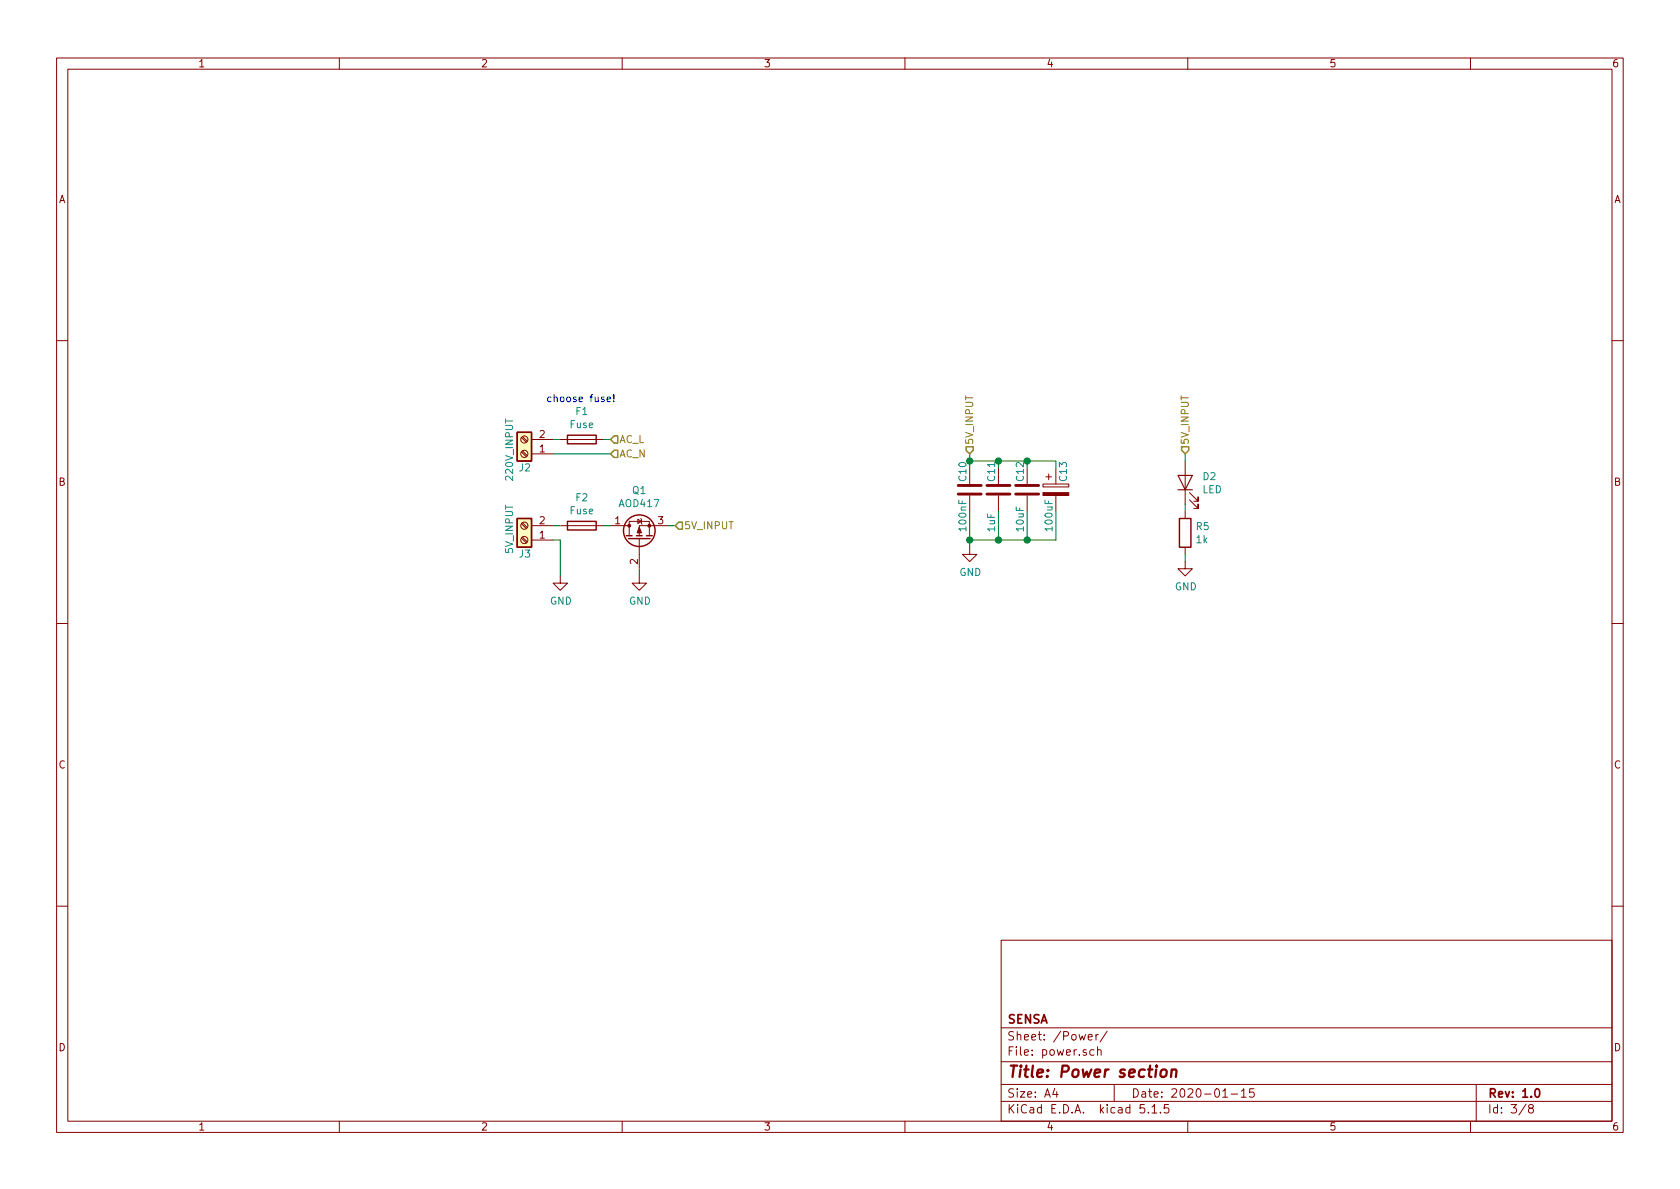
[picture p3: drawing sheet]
<svg xmlns="http://www.w3.org/2000/svg" width="297mm" height="210mm" viewBox="0 0 297 210" stroke-linecap="round" stroke-linejoin="round" font-family="sans-serif">
<g fill="none" stroke="#840000" stroke-width=".18">
<path d="M10 10.3h277v189.9h-277zM12 12.2h273v186.1h-273zM60 10.3v1.9M110 10.3v1.9M160 10.3v1.9M210 10.3v1.9M260 10.3v1.9M10 60.2h2M92.2 77.4l.9 .8M92.2 79.9l.9 .9M92.4 77.2l.8 .8M92.4 79.8l.8 .8"/>
<path d="M94 77.7h3.8M99.1 77.7h7.6M285 60.2h2M92.2 92.6l.9 .9M92.2 95.2l.9 .8M92.4 92.5l.8 .8M92.4 95l.8 .8M94 80.3h3.8M94 93h3.8M94 95.5h3.8M99.1 93h7.6M107.9 93h3.4"/>
<path d="M111.3 94.7v-2.5h3.5v2.5M112.8 91.8l.6 .4-.6 .4zM113 95.2v5.4M113.3 91.7l.1 .1v.8l.1 .1M118.1 93h-5.1v1.7M171.4 96.8v1.2h1.3l-1.3 1.3-1.2-1.3h1.2M171.4 82.8v2.8M171.4 87.6v2.8M176.5 82.8v2.8M176.5 87.6v2.8M181.6 82.8v2.8M181.6 87.6v2.8"/>
<path d="M184.4 85.6h4.6v.5h-4.6zM184.9 84.3h1M185.4 83.8v1M186.7 82.8v2.8M186.7 87.6v2.8M209.5 99.3v1.3h1.3l-1.3 1.2-1.2-1.2h1.2M209.5 81.5v7.6M209.5 90.4v1.3M209.5 96.8v1.2M210.3 88.4l1.5 1.5v-.8v.8h-.7M210.3 87.1l1.5 1.5v-.7v.7h-.7M10 110.3h2"/>
<path d="M99.1 101.8v1.3h1.2l-1.2 1.3-1.3-1.3h1.3M113 101.8v1.3h1.3l-1.3 1.3-1.2-1.3h1.2M285 110.3h2M10 160.2h2M177 166.3h108v32h-108zM285 160.2h2M60 198.3v1.9M110 198.3v1.9M160 198.3v1.9M177 194.8h108M177 191.8h108M177 187.8h108"/>
<path d="M177 181.8h108M186.5 192.5l-.4 1h1M186.8 193v1M192.4 183.4l.7-.1v-.3l-.5-.1-.2 .2 .1 .7h.6M193.4 185.7l-.4-.1-.3 .3 .1 .6 .2 .1 .4-.1M193.8 182.9v1M194.1 185.7l.2-.1 .3 .1 .1 .9M194.1 185.1v1.5M194.2 182.9l-.4 .2v.1M195.8 182.3l-1.3 2M197 191.8v3M202.3 195.3h-.7l-.1 .7 .3-.1 .5 .1 .1 .2-.1 .5-.2 .1-.6-.1"/>
<path d="M203 196.7v.1M203.7 195.8l.4-.5v1.5M203.7 196.8h.8M205.2 196.7v.1M206.6 195.3h-.7l-.1 .7 .2-.1 .6 .1 .1 .2-.1 .5-.2 .1-.6-.1M210 198.3v1.9M216.2 194h.8M217.7 193.5h1.1M219.5 193l.4-.5v1.5M219.5 194h.8M221.7 192.5h-.7l-.1 .7 .2-.1 .5 .1 .2 .2-.1 .5-.2 .1-.6-.1M260 198.3v1.9"/>
<path d="M261 191.8v6.5M269.8 195.2l-1.2 2M270.6 196l-.3-.2v-.2l.3-.3h.2l.3 .3-.1 .2-.6 .2a.48 .48 0 0 0-.1 .7l.3 .1 .4-.1a.48 .48 0 0 0-.2-.7"/>
<circle cx="92.7" cy="77.7" r=".63"/>
<circle cx="92.7" cy="80.3" r=".63"/>
<circle cx="92.7" cy="95.5" r=".63"/>
<circle cx="92.7" cy="93" r=".63"/>
</g>
<path d="M271.5 192.7l.2-.2a.81 .81 0 0 1 .6 .6 .81 .81 0 0 1-.3 .8l-.1 .1a.79 .79 0 0 1-.4-1.3z" fill="none" stroke="#840000" stroke-width=".3"/>
<path d="M205.5 189.2a.54 .54 0 0 1 .8 .3l-.1 .6a.56 .56 0 0 1-.5 .4 .56 .56 0 0 1-.5-.4v-.6zM207.2 189.3a.52 .52 0 0 1 .8 .1l-.1 1M207.2 189.1l-.2 1.3" fill="none" stroke="#840000" stroke-width=".41"/>
<g fill="#ffffc2" stroke="#ffffc2" stroke-width=".18">
<path d="M91.4 76.4h2.6v5.1h-2.6z"/>
<path d="M91.4 91.7h2.6v5.1h-2.6z"/>
</g>
<g fill="none" stroke="#840000" stroke-width=".25">
<path d="M91.4 76.4h2.6v5.1h-2.6zM100.3 77h5.1v1.5h-5.1zM91.4 91.7h2.6v5.1h-2.6zM100.3 92.2h5.1v1.5h-5.1zM110.7 94.7h1.1M111.1 95.2h3.8M112.5 94.7h1M114.3 94.7h1M208.5 91.7h2.1v5.1h-2.1z"/>
<circle cx="113" cy="93.8" r="2.79"/>
</g>
<g fill="#840000" stroke="#840000" stroke-width=".18">
<path d="M113 93.2l.4 1h-.8z"/>
<path d="M184.4 87.1h4.6v.5h-4.6z"/>
<circle cx="114.8" cy="93" r=".25"/>
<circle cx="111.3" cy="93" r=".25"/>
</g>
<path d="M169.4 87.4h4.1M169.4 85.8h4.1M174.5 87.4h4.1M174.5 85.8h4.1M179.6 87.4h4M179.6 85.8h4" fill="none" stroke="#840000" stroke-width=".51"/>
<path d="M208.3 84.1h2.5l-1.3 2.5zM208.3 86.6h2.5" fill="none" stroke="#840000" stroke-width=".2"/>
<g fill="none" stroke="#008400" stroke-width=".18">
<path d="M97.8 77.7h1.3M106.7 77.7h1.2M97.8 93h1.3M97.8 95.5h1.3v6.3M97.8 80.3h10.1M106.7 93h1.2M118.1 93h1.3M171.4 80.3v1.2h15.3v1.3M171.4 90.4v6.4M176.5 90.4v5.1M181.6 90.4v5.1M186.7 90.4v5.1h-15.3"/>
<path d="M209.5 80.3v1.2M209.5 89.1v1.3M209.5 98v1.3M113 100.6v1.2"/>
</g>
<path d="M107.9 77.7l.7-.6h.6v1.3h-.6zM108.6 79.6h.6v1.3h-.6l-.7-.6zM170.8 79h1.3v.6l-.7 .7-.6-.7zM208.9 79h1.3v.6l-.7 .7-.6-.7zM119.4 93l.6-.7h.6v1.3h-.6z" fill="none" stroke="#848400" stroke-width=".25"/>
<path d="M107.3 70.6l.6-.1v-.2l-.4-.1-.2 .2 .1 .6h.5M108.5 70.9v.1M108.5 69.8v.8" fill="none" stroke="#0000c2" stroke-width=".18"/>
<g fill="#008400" stroke="#008400" stroke-width=".25">
<circle cx="176.5" cy="95.5" r=".51"/>
<circle cx="181.6" cy="95.5" r=".51"/>
<circle cx="171.5" cy="95.5" r=".51"/>
<circle cx="176.5" cy="81.5" r=".51"/>
<circle cx="181.6" cy="81.5" r=".51"/>
<circle cx="171.5" cy="81.5" r=".51"/>
</g>
<text font-size="2.8" fill="#840000" x="178" y="190.5">Title: Power section</text>
<g font-size="2.1" fill="#840000">
<text x="178" y="184">Sheet: /Power/</text>
<text x="178" y="181">SENSA</text>
<text x="178" y="186.7">File: power.sch</text>
<text x="178" y="196.9">KiCad E.D.A. kicad 5.1.5</text>
<text x="178" y="194.1">Size: A4</text>
<text x="200" y="194.1">Date: 2020-01-15</text>
<text x="263" y="194.1">Rev: 1.0</text>
<text x="263" y="196.9">Id: 3/8</text>
</g>
<g font-size="1.8" fill="#840000">
<text x="35" y="11.9">1</text>
<text x="85" y="11.9">2</text>
<text x="135" y="11.9">3</text>
<text x="185" y="11.9">4</text>
<text x="235" y="11.9">5</text>
<text x="285" y="11.9">6</text>
<text x="10.4" y="35.9">A</text>
<text x="285.4" y="35.9">A</text>
<text x="95.4" y="77.5">2</text>
<text x="95.4" y="80">1</text>
<text x="10.4" y="85.9">B</text>
<text x="285.4" y="85.9">B</text>
<text x="95.4" y="95.2">1</text>
<text x="95.4" y="92.7">2</text>
<text x="108.7" y="92.7">1</text>
<text x="116.4" y="92.7">3</text>
<text x="112.8" y="99.8" transform="rotate(-90 112.8 99.8)">2</text>
<text x="10.4" y="135.9">C</text>
<text x="285.4" y="135.9">C</text>
<text x="10.4" y="185.9">D</text>
<text x="285.4" y="185.9">D</text>
<text x="35" y="199.9">1</text>
<text x="85" y="199.9">2</text>
<text x="135" y="199.9">3</text>
<text x="185" y="199.9">4</text>
<text x="235" y="199.9">5</text>
<text x="285" y="199.9">6</text>
</g>
<text font-size="1.8" fill="#0000c2" x="96.5" y="71.1">choose fuse!</text>
<g font-size="1.8" fill="#008484">
<text x="100.8" y="75.7">Fuse</text>
<text x="101.9" y="73.4">F1</text>
<text x="91.8" y="83.4">J2</text>
<text x="90.7" y="84.8" transform="rotate(-90 90.7 84.8)">220V_INPUT</text>
<text x="101.9" y="88.6">F2</text>
<text x="109.6" y="89.7">AOD417</text>
<text x="111.9" y="87.4">Q1</text>
<text x="188.6" y="85" transform="rotate(-90 188.6 85)">C13</text>
<text x="212.6" y="87.2">LED</text>
<text x="212.7" y="84.9">D2</text>
<text x="100.8" y="91">Fuse</text>
<text x="170.9" y="93.7" transform="rotate(-90 170.9 93.7)">100nF</text>
<text x="175.9" y="94" transform="rotate(-90 175.9 94)">1uF</text>
<text x="181" y="93.9" transform="rotate(-90 181 93.9)">10uF</text>
<text x="186.1" y="93.7" transform="rotate(-90 186.1 93.7)">100uF</text>
<text x="211.5" y="93.7">R5</text>
<text x="90.7" y="97.8" transform="rotate(-90 90.7 97.8)">5V_INPUT</text>
<text x="91.8" y="98.6">J3</text>
<text x="169.6" y="101.8">GND</text>
<text x="211.6" y="96.1">1k</text>
<text x="97.2" y="106.9">GND</text>
<text x="111.2" y="106.9">GND</text>
<text x="207.7" y="104.4">GND</text>
</g>
<g font-size="1.8" fill="#848400">
<text x="109.5" y="80.9">AC_N</text>
<text x="109.5" y="78.4">AC_L</text>
<text x="172.1" y="78.7" transform="rotate(-90 172.1 78.7)">5V_INPUT</text>
<text x="210.2" y="78.7" transform="rotate(-90 210.2 78.7)">5V_INPUT</text>
<text x="120.9" y="93.6">5V_INPUT</text>
</g>
<g font-size="1.8" fill="#008400">
<text x="170.9" y="85" transform="rotate(-90 170.9 85)">C10</text>
<text x="175.9" y="85" transform="rotate(-90 175.9 85)">C11</text>
<text x="181" y="85" transform="rotate(-90 181 85)">C12</text>
</g>
</svg>
